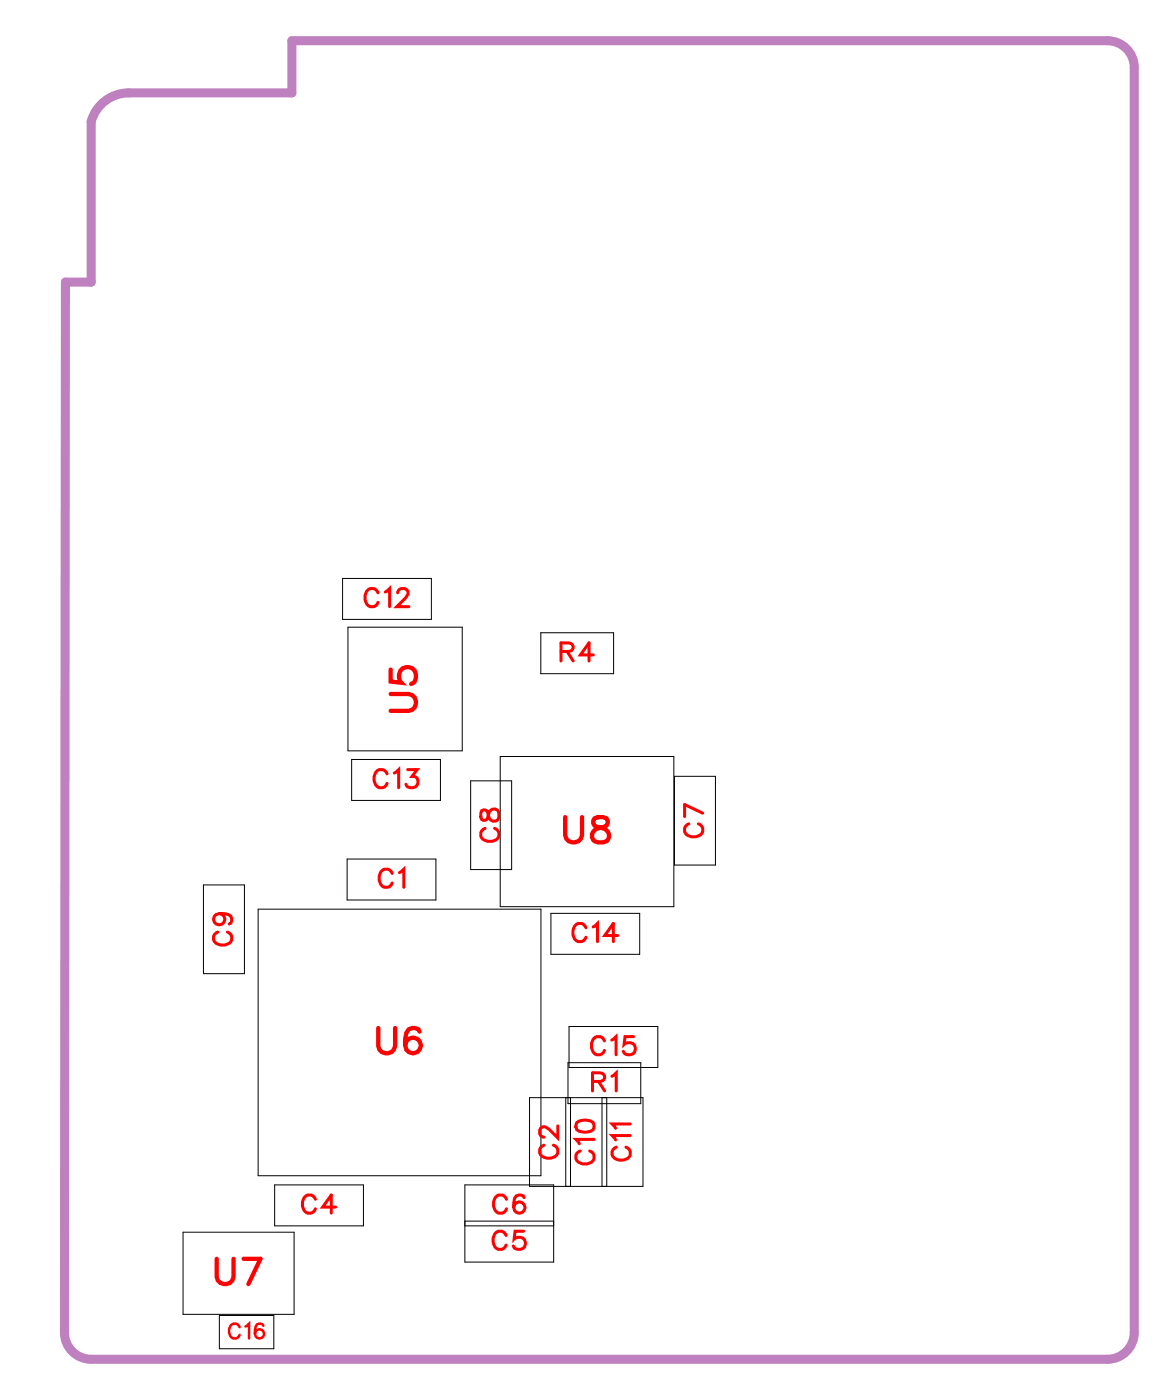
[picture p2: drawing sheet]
<svg xmlns="http://www.w3.org/2000/svg" width="33mm" height="39mm" viewBox="0 0 33 39" stroke-linecap="round" stroke-linejoin="round" font-family="sans-serif">
<path d="M2.9 2.8l.7-.2h4.6v-1.5h22.9a.75 .75 0 0 1 .7 .8v35.5a.75 .75 0 0 1-.7 .7h-28.5a.75 .75 0 0 1-.8-.7v-29.5h.8v-4.5z" fill="none" stroke="#bf80bf" stroke-width=".25"/>
<g fill="none" stroke="#000" stroke-width=".03">
<path d="M9.6 16.2h2.5v1.2h-2.5zM9.8 17.6h3.2v3.5h-3.2zM15.2 17.8h2v1.1h-2zM5.1 34.6h3.1v2.3h-3.1zM5.7 24.8h1.2v2.5h-1.2zM6.2 36.9h1.5v.9h-1.5zM7.2 25.5h8v7.5h-8zM7.7 33.2h2.5v1.2h-2.5zM9.7 24.1h2.5v1.2h-2.5zM9.9 21.3h2.5v1.2h-2.5zM13 33.2h2.5v2.2h-2.5zM13 34.4h2.5"/>
<path d="M13 34.3h2.5M13.2 21.9h1.1v2.5h-1.1zM14 21.2h4.9v4.2h-4.9zM14.8 30.8h3.2v2.5h-3.2zM15.4 25.6h2.5v1.2h-2.5zM15.9 30.8v2.5M15.9 29.8h2.1v1.2h-2.1zM16 28.8h2.4v1.2h-2.4zM16 30.8v2.5M16.9 30.8v2.5M17 30.8v2.5M18.9 21.8h1.2v2.5h-1.2"/>
</g>
<path d="M11 19.5h.5l.2 .2-.1 .2h-.6M11 18.8v.3l.3 .1a.25 .25 0 0 1 0-.4 .25 .25 0 0 1 .3 0 .25 .25 0 0 1-.1 .4M6.1 35.3v.5l.2 .2 .2-.1v-.6M6.8 35.3h.5l-.3 .7M10.6 28.8v.6l.2 .2 .2-.1 .1-.7M11.8 28.9h-.1a.35 .35 0 0 0-.4 .2 .35 .35 0 0 0 .3 .5 .22 .22 0 0 0 .2-.2 .22 .22 0 0 0-.2-.3 .22 .22 0 0 0-.2 .2M15.8 22.9v.5l.2 .2 .3-.1v-.6M16.7 23v.2l.3 .1 .1 .1a.24 .24 0 0 1-.3 .2 .24 .24 0 0 1-.2-.2l.4-.3v-.1z" fill="none" stroke="#f00" stroke-width=".12"/>
<g fill="none" stroke="#f00" stroke-width=".08">
<path d="M10.6 16.6a.19 .19 0 0 0-.2-.1 .19 .19 0 0 0-.2 .2v.1a.19 .19 0 0 0 .2 .2 .19 .19 0 0 0 .2-.1M10.8 16.6l.1-.1v.5M11.2 16.6l.1-.1 .1 .2-.3 .3h.4M15.7 18.3h.3l.1-.2-.4-.1v.5M15.9 18.3l.2 .2M16.6 18.4h-.3l.2-.4v.5M6.1 26.2a.19 .19 0 0 0-.1 .2 .19 .19 0 0 0 .2 .1h.1a.19 .19 0 0 0 .2-.1 .19 .19 0 0 0-.1-.2M6.2 25.6a.16 .16 0 0 1 .1 .3 .16 .16 0 0 1-.3 0 .16 .16 0 0 1 .1-.2h.4l-.1 .2M8.8 33.7a.19 .19 0 0 0-.2-.2 .19 .19 0 0 0-.1 .2v.1a.19 .19 0 0 0 .1 .2 .19 .19 0 0 0 .2-.1M9.4 33.9h-.4l.3-.4v.5M10.9 21.7a.19 .19 0 0 0-.3-.1 .19 .19 0 0 0-.1 .2v.1a.19 .19 0 0 0 .1 .2 .19 .19 0 0 0 .3-.1M11 24.5a.19 .19 0 0 0-.2-.1 .19 .19 0 0 0-.2 .2v.1a.19 .19 0 0 0 .2 .2 .19 .19 0 0 0 .2-.1"/>
<path d="M11.1 21.7l.1-.1v.5M11.2 24.5l.1-.1v.5M11.4 21.6h.3l-.1 .2a.17 .17 0 0 1 .1 .3 .17 .17 0 0 1-.3-.1M13.5 22.8v.2h.1l.2-.3a.17 .17 0 0 1 .2 .2 .17 .17 0 0 1-.2 .1l-.1-.2zM13.6 23.2a.19 .19 0 0 0-.1 .3 .19 .19 0 0 0 .2 .1h.1a.19 .19 0 0 0 .2-.1 .19 .19 0 0 0-.1-.3M14.2 34.7a.19 .19 0 0 0-.2-.2 .19 .19 0 0 0-.2 .2v.2a.19 .19 0 0 0 .2 .2 .19 .19 0 0 0 .2-.2M14.2 33.7a.19 .19 0 0 0-.2-.2 .19 .19 0 0 0-.2 .2v.1a.19 .19 0 0 0 .2 .2 .19 .19 0 0 0 .2-.1M14.7 34.5h-.3v.3a.18 .18 0 0 1 .3 0 .18 .18 0 0 1 0 .2 .18 .18 0 0 1-.3 0M14.7 33.6a.22 .22 0 0 0-.3 .2 .22 .22 0 0 0 .3 .2 .16 .16 0 0 0-.1-.3 .16 .16 0 0 0-.2 .2M15.3 32.1a.19 .19 0 0 0-.2 .2 .19 .19 0 0 0 .2 .2h.1a.19 .19 0 0 0 .2-.2 .19 .19 0 0 0-.1-.2M15.6 31.6v.3l-.3-.3-.2 .1 .2 .2M16.2 31.5a.25 .25 0 0 1 .3-.1 .25 .25 0 0 1 .1 .3 .25 .25 0 0 1-.3 .1 .25 .25 0 0 1-.1-.3z"/>
<path d="M16.3 32.3a.19 .19 0 0 0-.2 .2 .19 .19 0 0 0 .2 .2h.2a.19 .19 0 0 0 .2-.2 .19 .19 0 0 0-.2-.2M16.4 26a.19 .19 0 0 0-.2-.1 .19 .19 0 0 0-.1 .2v.1a.19 .19 0 0 0 .1 .2 .19 .19 0 0 0 .2-.1M16.6 30.3h.3l.1-.1-.4-.1v.5M16.6 26l.2-.1v.5M16.7 32h-.6l.1 .1M16.8 30.3l.2 .3M17 29.2a.19 .19 0 0 0-.3-.1 .19 .19 0 0 0-.1 .2v.1a.19 .19 0 0 0 .1 .2 .19 .19 0 0 0 .3-.1M17.2 29.2l.1-.1v.5M17.2 30.2l.1-.1v.5M17.3 32.2a.19 .19 0 0 0-.1 .2 .19 .19 0 0 0 .2 .2h.1a.19 .19 0 0 0 .2-.2 .19 .19 0 0 0-.1-.2M17.3 26.3h-.3l.2-.4v.5M17.7 31.9h-.5l.1 .1"/>
<path d="M17.7 31.5h-.5l.1 .2M17.8 29.1h-.3v.2a.18 .18 0 0 1 .3 0 .18 .18 0 0 1-.1 .3 .18 .18 0 0 1-.2-.1M19.3 23.1a.19 .19 0 0 0-.1 .2 .19 .19 0 0 0 .2 .2h.1a.19 .19 0 0 0 .2-.2 .19 .19 0 0 0-.1-.2M19.7 22.8l-.5-.2v.3"/>
</g>
<path d="M6.7 37.2a.15 .15 0 0 0-.2-.1 .15 .15 0 0 0-.1 .2v.1a.15 .15 0 0 0 .1 .2 .15 .15 0 0 0 .2-.1M6.9 37.2l.1-.1v.5M7.4 37.2a.18 .18 0 0 0-.3 .1 .18 .18 0 0 0 .3 .2 .13 .13 0 0 0-.1-.2 .13 .13 0 0 0-.2 .1" fill="none" stroke="#f00" stroke-width=".07"/>
<g font-size="1.2" fill="#fff">
<text x="12" y="20" transform="rotate(-90 12 20)">U5</text>
<text x="15.8" y="23.9">U8</text>
<text x="10.5" y="29.9">U6</text>
<text x="6" y="36.3">U7</text>
</g>
<g font-size=".9" fill="#fff">
<text x="10.2" y="17.2">C12</text>
<text x="10.4" y="22.3">C13</text>
<text x="14.2" y="23.7" transform="rotate(-90 14.2 23.7)">C8</text>
<text x="15.7" y="18.8">R4</text>
<text x="19.9" y="23.5" transform="rotate(-90 19.9 23.5)">C7</text>
<text x="6.7" y="26.6" transform="rotate(-90 6.7 26.6)">C9</text>
<text x="10.6" y="25.1">C1</text>
<text x="16" y="26.6">C14</text>
<text x="16.5" y="29.8">C15</text>
<text x="8.4" y="34.3">C4</text>
<text x="13.8" y="35.3">C5</text>
<text x="13.8" y="34.3">C6</text>
<text x="15.9" y="32.5" transform="rotate(-90 15.9 32.5)">C2</text>
<text x="16.6" y="30.8">R1</text>
<text x="16.9" y="32.7" transform="rotate(-90 16.9 32.7)">C10</text>
<text x="17.9" y="32.6" transform="rotate(-90 17.9 32.6)">C11</text>
</g>
<text font-size=".7" fill="#fff" x="6.4" y="37.7">C16</text>
</svg>
